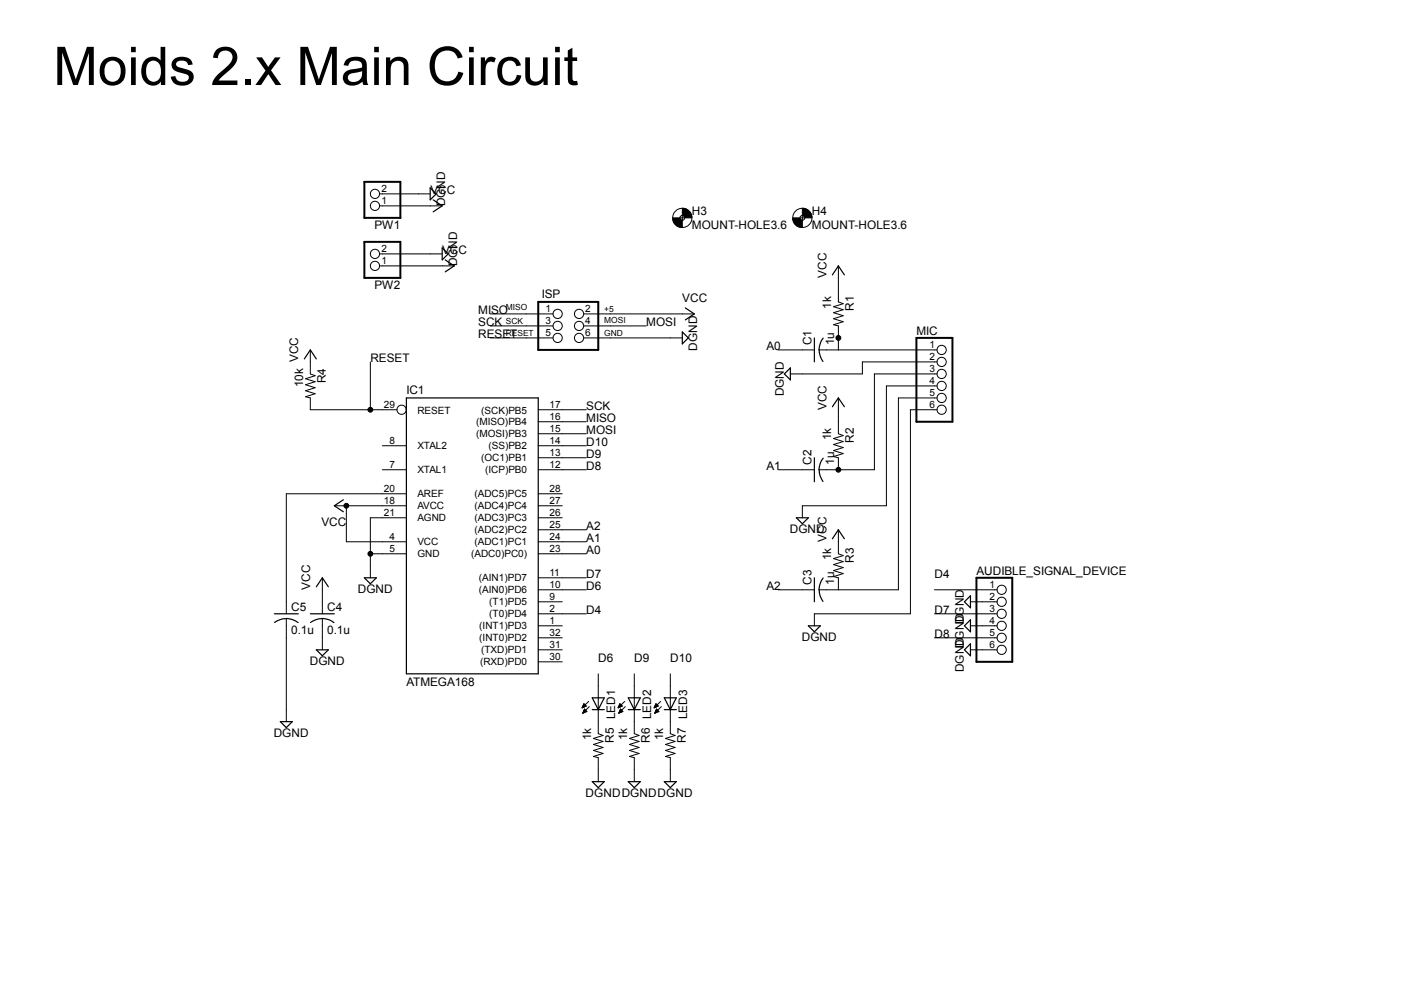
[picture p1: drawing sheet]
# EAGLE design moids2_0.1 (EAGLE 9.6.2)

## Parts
AUDIBLE_SIGNAL_DEVICE  PINHD-1X6  [1X06]
C1  1u  C-USC1005  [C1005]
C2  1u  C-USC1005  [C1005]
C3  1u  C-USC1005  [C1005]
C4  0.1u  C-USC1005  [C1005]
C5  0.1u  C-USC1005  [C1005]
H3  MOUNT-HOLE3.6  [3,6]
H4  MOUNT-HOLE3.6  [3,6]
IC1  ATMEGA168  AT90S4433A  [TQFP32-08]
ISP  AVR_SPI_PRG_6PTH  [2X3]
LED1  LEDCHIPLED_1206  [CHIPLED_1206]
LED2  LEDCHIPLED_1206  [CHIPLED_1206]
LED3  LEDCHIPLED_1206  [CHIPLED_1206]
MIC  PINHD-1X6  [1X06]
PW1  PINHD-1X2  [1X02]
PW2  PINHD-1X2  [1X02]
R1  1k  R-US_R1005  [R1005]
R2  1k  R-US_R1005  [R1005]
R3  1k  R-US_R1005  [R1005]
R4  10k  R-US_R1005  [R1005]
R5  1k  R-US_R1005  [R1005]
R6  1k  R-US_R1005  [R1005]
R7  1k  R-US_R1005  [R1005]

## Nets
A0: C1.1 IC1.23((ADC0)PC0))
A1: C2.1 IC1.24((ADC1)PC1)
A2: C3.1 IC1.25((ADC2)PC2)
AREF: C5.1 IC1.20(AREF)
D4: AUDIBLE_SIGNAL_DEVICE.1 IC1.2((T0)PD4)
D6: IC1.10((AIN0)PD6) LED1.A
D7: AUDIBLE_SIGNAL_DEVICE.3 IC1.11((AIN1)PD7)
D8: AUDIBLE_SIGNAL_DEVICE.5 IC1.12((ICP)PB0)
D9: IC1.13((OC1)PB1) LED2.A
D10: IC1.14((SS)PB2) LED3.A
DGND: AUDIBLE_SIGNAL_DEVICE.2 AUDIBLE_SIGNAL_DEVICE.4 AUDIBLE_SIGNAL_DEVICE.6 C4.2 C5.2 IC1.5(GND) IC1.21(AGND) ISP.6 MIC.2 MIC.4 MIC.6 PW1.2 PW2.2 R5.2 R6.2 R7.2
MISO: IC1.16((MISO)PB4) ISP.1
MOSI: IC1.15((MOSI)PB3) ISP.4
N$1: C1.2 MIC.1 R1.2
N$2: C2.2 MIC.3 R2.2
N$4: C3.2 MIC.5 R3.2
N$15: LED1.C R5.1
N$16: LED2.C R6.1
N$17: LED3.C R7.1
RESET: IC1.29(RESET) ISP.5 R4.2
SCK: IC1.17((SCK)PB5) ISP.3
VCC: C4.1 IC1.4(VCC) IC1.18(AVCC) ISP.2 PW1.1 PW2.1 R1.1 R2.1 R3.1 R4.1
Unconnected: IC1.1((INT1)PD3) IC1.7(XTAL1) IC1.8(XTAL2) IC1.9((T1)PD5) IC1.26((ADC3)PC3) IC1.27((ADC4)PC4) IC1.28((ADC5)PC5) IC1.30((RXD)PD0) IC1.31((TXD)PD1) IC1.32((INT0)PD2)
